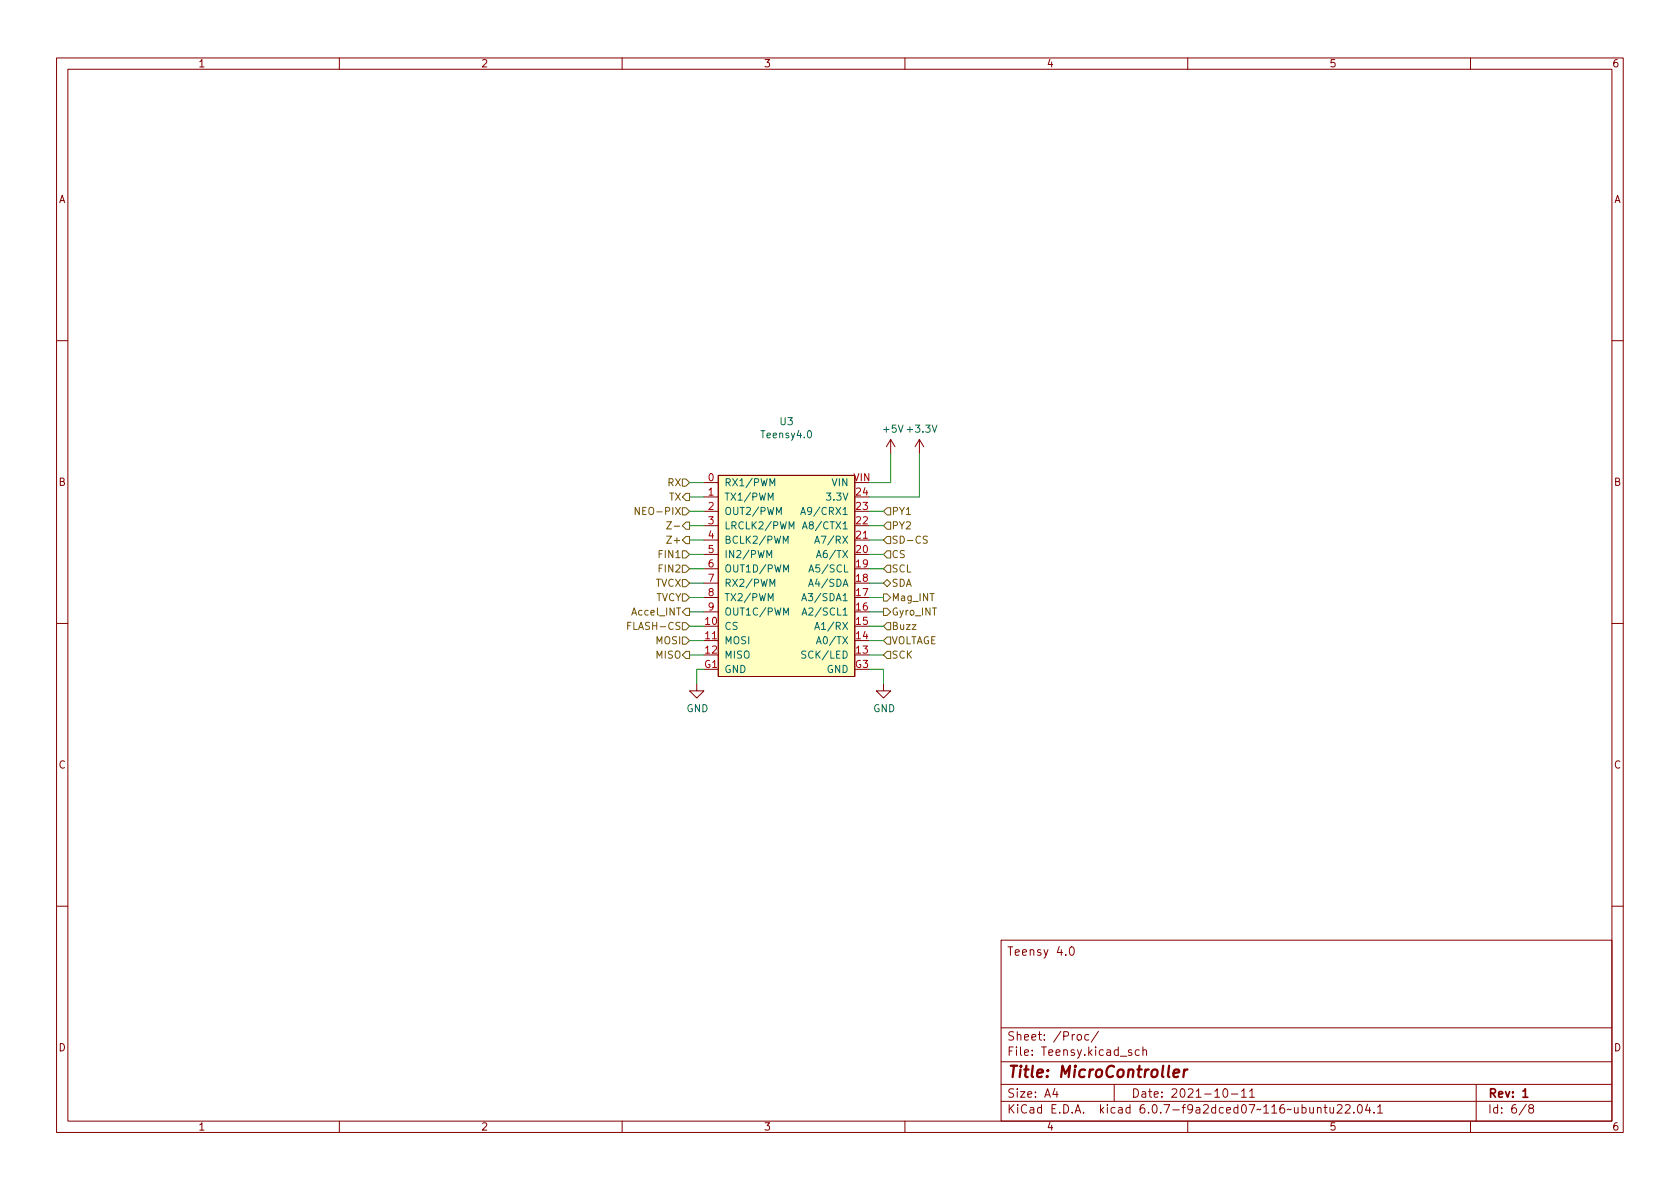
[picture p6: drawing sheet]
<svg xmlns="http://www.w3.org/2000/svg" width="297mm" height="210mm" viewBox="0 0 297 210" stroke-linecap="round" stroke-linejoin="round" font-family="sans-serif">
<g fill="none" stroke="#840000" stroke-width=".18">
<path d="M10 10.2h277v190.1h-277zM12 12.2h273v186.1h-273zM60 10.2v2M110 10.2v2M160 10.2v2M210 10.2v2M260 10.2v2M10 60.2h2M157.5 77.7l-.8 1.3M157.5 77.7v2.6M157.5 77.7l.7 1.3M162.6 77.7l-.8 1.3"/>
<path d="M162.6 77.7v2.6M162.6 77.7l.7 1.3M285 60.2h2M124.5 85.3h2.5M124.5 87.9h2.5M124.5 90.4h2.5M124.5 95.5h2.5M124.5 93h2.5M124.5 98h2.5M127 84.1h24.1v35.5h-24.1zM151.1 95.5h2.6M10 110.2h2"/>
<path d="M124.5 113.3h2.5M124.5 100.6h2.5M124.5 103.1h2.5M124.5 105.7h2.5M124.5 108.2h2.5M285 110.2h2M123.2 120.9v1.3h1.3l-1.3 1.2-1.3-1.2h1.3M156.2 120.9v1.3h1.3l-1.3 1.2-1.3-1.2h1.3M10 160.2h2M177 166.3h108v32h-108zM189.2 167.6l.2-.2a.81 .81 0 0 1 .6 .7 .81 .81 0 0 1-.3 .8h-.1a.81 .81 0 0 1-.4-1.3zM285 160.2h2"/>
<path d="M60 198.3v2M110 198.3v2M160 198.3v2M177 194.8h108M177 191.8h108M177 187.8h108M177 181.8h108M186.5 192.5l-.4 1h1M186.9 193v1M190.5 183.1l.2-.2 .4 .2 .1 .5-.1 .3h-.4l-.2-.1zM192.5 183l-.4-.1-.3 .3v.4l.1 .3h.6M194.2 182.4l-1.3 1.9"/>
<path d="M197 191.8v3M200.1 185.7l-.4-.1-.2 .2 .1 .3 .5 .1v.4h-.6M201.4 185.7l-.4-.1-.3 .3v.4l.2 .3h.5M202.1 185.8l.2-.2 .3 .1 .1 .9M202.1 185.1v1.5M210 198.3v2M216.4 192.6l.2-.1a.81 .81 0 0 1 .6 .7 .81 .81 0 0 1-.3 .8h-.2a.81 .81 0 0 1-.6-.6 .81 .81 0 0 1 .3-.8zM217.7 193.5h1.2M219.5 193l.4-.5v1.5M219.5 194h.9M220.9 193l.5-.5v1.5M220.9 194h.9"/>
<path d="M232.9 196l.2-.2 .4 .1 .1 .9M232.9 195.8v1M234.1 195.8h.5M234.3 195.3v1.3l.3 .2M235.1 195.8l.1 1h.4l.2-.1M235.8 195.8v1M236.4 195.5l.6-.2 .2 .2 .1 .3-.9 1h.9M237.9 195.5l.5-.2 .2 .2 .1 .3-.9 1h.9M239.4 196.7v.1M240.2 195.4l.2-.1a.81 .81 0 0 1 .5 .7 .81 .81 0 0 1-.3 .8h-.1a.81 .81 0 0 1-.6-.6 .81 .81 0 0 1 .3-.8zM241.8 195.3l-.4 1h1M242.1 195.8v1"/>
<path d="M242.9 196.7v.1M243.6 195.8l.4-.5v1.5M243.6 196.8h.8M260 198.3v2M261 191.8v6.5M269.9 195.3l-1.3 1.9M270.6 196l-.3-.3 .1-.2 .2-.2 .4 .1 .2 .2-.1 .2-.7 .2-.1 .3v.2l.3 .3h.4l.2-.3-.1-.4-.2-.1"/>
</g>
<path d="M269.3 193l.4-.5v1.5M269.3 194h.8" fill="none" stroke="#840000" stroke-width=".3"/>
<path d="M207.5 189.8l1-.2-.1-.4-.1-.1-.6 .1-.2 1 .2 .3 .6-.1M209.4 189.1l-.2 1.4M210 189.1l-.4 .1-.3 .3" fill="none" stroke="#840000" stroke-width=".4"/>
<path d="M127 84.1h24.1v35.5h-24.1z" fill="#ffffc2" stroke="#ffffc2" stroke-width=".18"/>
<g fill="none" stroke="#006464" stroke-width=".18">
<path d="M135.6 98.6v-1.3l.4 .9 .4-.9v1.3M135.8 88.5v-1.3l.5 .9 .4-.9v1.3M136.1 85.9v-1.3l.5 .9 .4-.9v1.3M137.3 91v-1.3l.4 .9 .4-.9v1.3M138.5 96.1v-1.3l.4 .9 .4-.9v1.3M139.5 93.5v-1.2l.4 .9 .5-.9v1.2M141.6 91l.4-1.3 .4 1.3M141.7 90.6h.6M141.9 93.5l.4-1.2 .4 1.2M142 93.2h.6M144.1 96.1l.4-1.3 .4 1.3M144.2 95.7h.6"/>
<path d="M144.4 98.6l.4-1.3 .4 1.3M144.5 98.2h.6M135.8 106.2v-1.2l.5 .9 .4-.9v1.2M136.1 103.7v-1.3l.5 .9 .4-.9v1.3M138.6 101.2v-1.3l.4 .9 .4-.9v1.3M138.6 108.8v-1.3l.4 .9 .4-.9v1.3M141.8 106.2l.4-1.2 .4 1.2M141.8 108.8l.4-1.3 .5 1.3M141.9 105.9h.6M141.9 108.4h.6M142.5 115.2l-.5-.1-.2 .1v.4l.6 .2 .1 .4-.3 .2-.4-.1M143 103.7l.4-1.3 .4 1.3"/>
<path d="M143 101.2l.4-1.3 .5 1.3M143.1 100.8h.6M144.1 111.3l.4-1.3 .4 1.3M144.2 110.9h.6M144.4 113.9l.4-1.3 .4 1.3M144.5 113.5h.6"/>
</g>
<g fill="none" stroke="#725600" stroke-width=".18">
<path d="M113 89.7v1.3l-.7-1.3v1.3M117.9 92.3h.8l-.8 1.2h.8M119.2 93h1M120.6 84.7h.7l.6 .6-.6 .7h-.7zM120.6 89.8h.7l.6 .6-.6 .7h-.7zM120.6 97.4h.7l.6 .6-.6 .7h-.7zM120.6 93l.7-.7h.6v1.3h-.6zM120.6 99.9h.7l.6 .7-.6 .6h-.7zM121.3 87.2h.6v1.3h-.6l-.7-.6zM121.3 94.9h.6v1.2h-.6l-.7-.6zM156.8 99.9h.7v1.3h-.7l-.6-.6zM156.8 89.8h.7v1.3h-.7l-.6-.7z"/>
<path d="M156.8 92.3h.7v1.3h-.7l-.6-.6zM156.8 94.9h.7v1.2h-.7l-.6-.6zM156.8 97.4h.7v1.3h-.7l-.6-.7zM163.9 94.9l-.4-.1-.2 .1v.4l.5 .2 .1 .3-.2 .3-.5-.1M111 110.6h.4M111.6 110h-.6v1.3M120.6 110.1h.7l.6 .6-.6 .7h-.7zM120.6 105h.7l.6 .7-.6 .6h-.7zM120.6 112.6h.7l.6 .7-.6 .6h-.7zM120.6 102.5h.7l.6 .6-.6 .7h-.7zM120.6 115.8l.7-.6h.6v1.3h-.6zM121.3 107.6h.6v1.2h-.6l-.7-.6z"/>
<path d="M156.2 107.6h.6l.7 .6-.7 .6h-.6zM156.2 103.1l.6-.6 .7 .6-.7 .7zM156.2 105h.6l.7 .7-.7 .6h-.6zM156.8 112.6h.7v1.3h-.7l-.6-.6zM156.8 110.1h.7v1.3h-.7l-.6-.7zM156.8 115.2h.7v1.3h-.7l-.6-.7z"/>
</g>
<g fill="none" stroke="#009600" stroke-width=".18">
<path d="M121.9 98h2.6M121.9 95.5h2.6M121.9 90.4h2.6M121.9 85.3h2.6M121.9 87.9h2.6M121.9 93h2.6M153.7 98h2.5M153.7 95.5h2.5M153.7 90.4h2.5M153.7 93h2.5M157.5 80.3v5h-3.8M162.6 80.3v7.6h-8.9"/>
<path d="M121.9 108.2h2.6M121.9 105.7h2.6M121.9 100.6h2.6M121.9 115.8h2.6M121.9 103.1h2.6M121.9 113.3h2.6M121.9 110.7h2.6M124.5 118.4h-1.3v2.5M153.7 118.4h2.5v2.5M153.7 108.2h2.5M153.7 105.7h2.5M153.7 100.6h2.5"/>
<path d="M153.7 115.8h2.5M153.7 103.1h2.5M153.7 113.3h2.5M153.7 110.7h2.5"/>
</g>
<text font-size="2.8" fill="#840000" x="178" y="190.6">Title: MicroController</text>
<g font-size="2.1" fill="#840000">
<text x="178" y="169">Teensy 4.0</text>
<text x="178" y="184">Sheet: /Proc/</text>
<text x="178" y="186.7">File: Teensy.kicad_sch</text>
<text x="178" y="196.9">KiCad E.D.A. kicad 6.0.7-f9a2dced07~116~ubuntu22.04.1</text>
<text x="178" y="194.1">Size: A4</text>
<text x="200" y="194.1">Date: 2021-10-11</text>
<text x="263" y="194.1">Rev: 1</text>
<text x="263" y="196.9">Id: 6/8</text>
</g>
<g font-size="1.8" fill="#840000">
<text x="35" y="11.9">1</text>
<text x="85" y="11.9">2</text>
<text x="135" y="11.9">3</text>
<text x="185" y="11.9">4</text>
<text x="235" y="11.9">5</text>
<text x="285" y="11.9">6</text>
<text x="10.3" y="35.9">A</text>
<text x="285.3" y="35.9">A</text>
<text x="10.3" y="85.9">B</text>
<text x="285.3" y="85.9">B</text>
<text x="10.3" y="135.9">C</text>
<text x="285.3" y="135.9">C</text>
<text x="10.3" y="185.9">D</text>
<text x="285.3" y="185.9">D</text>
<text x="35" y="199.9">1</text>
<text x="85" y="199.9">2</text>
<text x="135" y="199.9">3</text>
<text x="185" y="199.9">4</text>
<text x="235" y="199.9">5</text>
<text x="285" y="199.9">6</text>
</g>
<g font-size="1.8" fill="#006464">
<text x="134.8" y="77.5">Teensy4.0</text>
<text x="137.9" y="75.2">U3</text>
<text x="156.3" y="76.5">+5V +3.3V</text>
<text x="128" y="86">RX1/PWM</text>
<text x="128" y="88.5">TX1/PWM</text>
<text x="146.5" y="88.5">3.3V</text>
<text x="147.2" y="86">VIN</text>
<text x="128" y="91.1">OUT2/PWM</text>
<text x="128" y="93.6">LRCLK2/PWM</text>
<text x="142.6" y="91.1">A9/CRX1</text>
<text x="142.8" y="93.6">A8/CTX1</text>
<text x="128" y="96.1">BCLK2/PWM</text>
<text x="128" y="98.7">IN2/PWM</text>
<text x="128" y="101.2">OUT1D/PWM</text>
<text x="143.8" y="101.2">A5/SCL</text>
<text x="144.9" y="96.1">A7/RX</text>
<text x="145.1" y="98.7">A6/TX</text>
<text x="128" y="103.8">RX2/PWM</text>
<text x="128" y="106.3">TX2/PWM</text>
<text x="142.6" y="106.3">A3/SDA1</text>
<text x="143.6" y="103.8">A4/SDA</text>
<text x="128" y="111.4">CS</text>
<text x="128" y="113.9">MOSI</text>
<text x="128" y="108.8">OUT1C/PWM</text>
<text x="142.8" y="108.8">A2/SCL1</text>
<text x="144.9" y="111.4">A1/RX</text>
<text x="145.1" y="113.9">A0/TX</text>
<text x="128" y="116.5">MISO</text>
<text x="128" y="119">GND</text>
<text x="142.4" y="116.5">SCK/LED</text>
<text x="146.2" y="119">GND</text>
<text x="121.4" y="125.9">GND</text>
<text x="154.4" y="125.9">GND</text>
</g>
<g font-size="1.8" fill="#725600">
<text x="118.1" y="86">RX</text>
<text x="118.3" y="88.5">TX</text>
<text x="113.3" y="91.1">NEO-PIX</text>
<text x="157.6" y="91.1">PY1</text>
<text x="157.6" y="93.6">PY2</text>
<text x="116.7" y="98.7">FIN1</text>
<text x="116.7" y="101.2">FIN2</text>
<text x="118.4" y="96.1">Z+</text>
<text x="157.6" y="101.2">SCL</text>
<text x="157.6" y="96.1">SD-CS</text>
<text x="157.6" y="98.7">CS</text>
<text x="115.8" y="106.3">TVCY</text>
<text x="115.8" y="103.8">TVCX</text>
<text x="157.6" y="103.8">SDA</text>
<text x="157.6" y="106.3">Mag_INT</text>
<text x="111.6" y="111.4">FLASH-CS</text>
<text x="112" y="108.8">Accel_INT</text>
<text x="116" y="113.9">MOSI</text>
<text x="157.6" y="113.9">VOLTAGE</text>
<text x="157.6" y="111.4">Buzz</text>
<text x="157.6" y="108.8">Gyro_INT</text>
<text x="116" y="116.5">MISO</text>
<text x="157.6" y="116.5">SCK</text>
</g>
<g font-size="1.8" fill="#a90000">
<text x="125.2" y="85.1">0</text>
<text x="125.2" y="87.6">1</text>
<text x="150.9" y="85.1">VIN</text>
<text x="151.4" y="87.6">24</text>
<text x="125.2" y="90.2">2</text>
<text x="125.2" y="92.7">3</text>
<text x="125.2" y="95.2">4</text>
<text x="151.4" y="95.2">21</text>
<text x="151.4" y="92.7">22</text>
<text x="151.4" y="90.2">23</text>
<text x="125.2" y="97.8">5</text>
<text x="125.2" y="100.3">6</text>
<text x="151.4" y="100.3">19</text>
<text x="151.4" y="97.8">20</text>
<text x="125.2" y="102.9">7</text>
<text x="125.2" y="105.4">8</text>
<text x="125.2" y="107.9">9</text>
<text x="151.4" y="107.9">16</text>
<text x="151.4" y="105.4">17</text>
<text x="151.4" y="102.9">18</text>
<text x="124.7" y="110.5">10</text>
<text x="124.7" y="113">11</text>
<text x="151.4" y="113">14</text>
<text x="151.4" y="110.5">15</text>
<text x="124.6" y="118.1">G1</text>
<text x="124.7" y="115.6">12</text>
<text x="151.2" y="118.1">G3</text>
<text x="151.4" y="115.6">13</text>
</g>
</svg>
